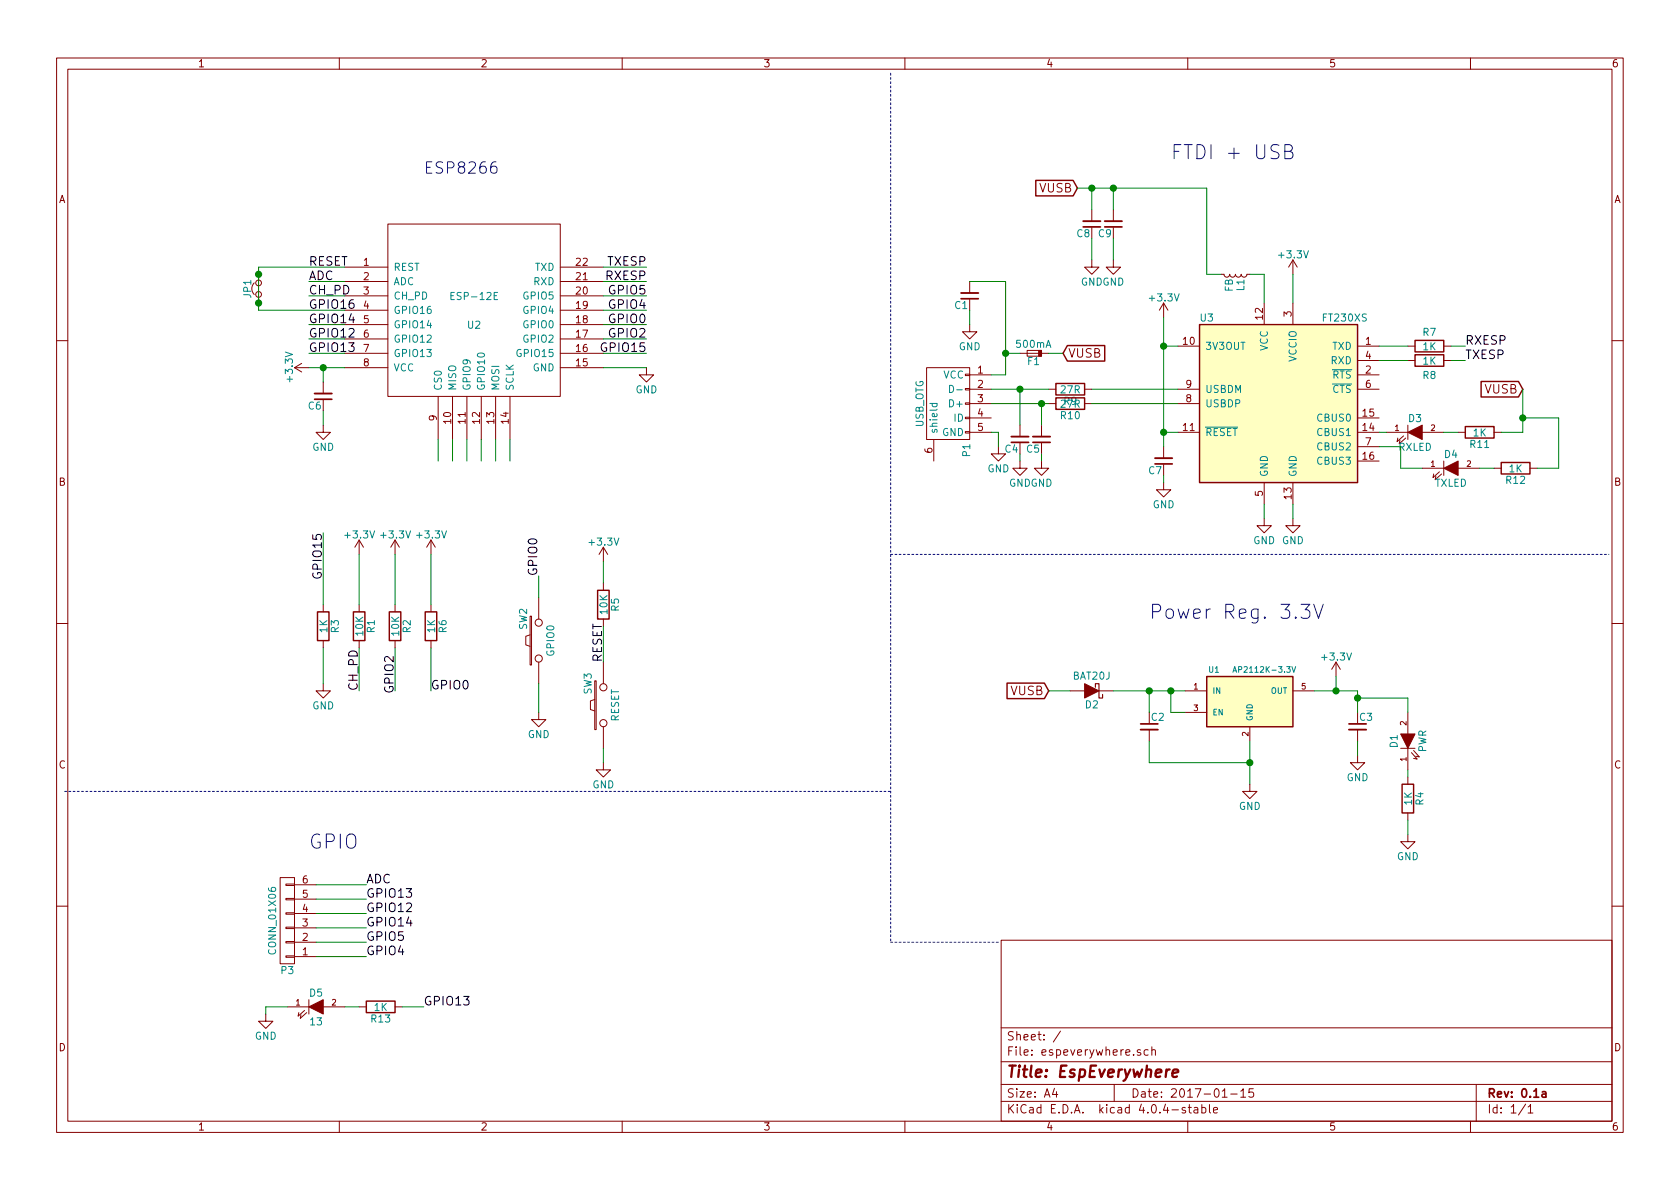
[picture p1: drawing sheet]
EESchema Schematic File Version 2
LIBS:power
LIBS:device
LIBS:transistors
LIBS:conn
LIBS:linear
LIBS:regul
LIBS:74xx
LIBS:cmos4000
LIBS:adc-dac
LIBS:memory
LIBS:xilinx
LIBS:microcontrollers
LIBS:dsp
LIBS:microchip
LIBS:analog_switches
LIBS:motorola
LIBS:texas
LIBS:intel
LIBS:audio
LIBS:interface
LIBS:digital-audio
LIBS:philips
LIBS:display
LIBS:cypress
LIBS:siliconi
LIBS:opto
LIBS:atmel
LIBS:contrib
LIBS:valves
LIBS:ws2812b
LIBS:ESP8266
LIBS:ftdi
LIBS:espeverywhere-cache
EELAYER 25 0
EELAYER END
$Descr A4 11693 8268
encoding utf-8
Sheet 1 1
Title "EspEverywhere"
Date "2017-01-15"
Rev "0.1a"
Comp ""
Comment1 ""
Comment2 ""
Comment3 ""
Comment4 ""
$EndDescr
$Comp
L ESP-12E U2
U 1 1
P 3300 2150
F 0 "U2" H 3300 2050 50  0000 C CNN
F 1 "ESP-12E" H 3300 2250 50  0000 C CNN
F 2 "ESP8266:ESP-12E" H 3300 2150 50  0001 C CNN
F 3 "" H 3300 2150 50  0001 C CNN
	1    3300 2150
	1    0    0    -1  
$EndComp
$Comp
L SW_PUSH SW2
U 1 1
P 3750 4450
F 0 "SW2" H 3900 4560 50  0000 C CNN
F 1 "GPIO0" H 3750 4370 50  0000 C CNN
F 2 "idlehands_footprints:PTS-LFS" H 3750 4450 50  0001 C CNN
F 3 "" H 3750 4450 50  0000 C CNN
F 4 "CKN9112CT-ND" H 3750 4450 60  0001 C CNN "Digikey Part No."
	1    3750 4450
	0    -1   -1   0   
$EndComp
$Comp
L SW_PUSH SW3
U 1 1
P 4200 4900
F 0 "SW3" H 4350 5010 50  0000 C CNN
F 1 "RESET" H 4200 4820 50  0000 C CNN
F 2 "idlehands_footprints:PTS-LFS" H 4200 4900 50  0001 C CNN
F 3 "" H 4200 4900 50  0000 C CNN
F 4 "CKN9112CT-ND" H 4200 4900 60  0001 C CNN "Digikey Part No."
	1    4200 4900
	0    -1   -1   0   
$EndComp
$Comp
L R R1
U 1 1
P 2500 4350
F 0 "R1" V 2580 4350 50  0000 C CNN
F 1 "10K" V 2500 4350 50  0000 C CNN
F 2 "idlehands_footprints:R_0402_Hand" V 2430 4350 50  0001 C CNN
F 3 "" H 2500 4350 50  0000 C CNN
F 4 "311-10KJRCT-ND" V 2500 4350 60  0001 C CNN "Digikey Part No."
	1    2500 4350
	1    0    0    -1  
$EndComp
$Comp
L R R2
U 1 1
P 2750 4350
F 0 "R2" V 2830 4350 50  0000 C CNN
F 1 "10K" V 2750 4350 50  0000 C CNN
F 2 "idlehands_footprints:R_0402_Hand" V 2680 4350 50  0001 C CNN
F 3 "" H 2750 4350 50  0000 C CNN
F 4 "311-10KJRCT-ND" V 2750 4350 60  0001 C CNN "Digikey Part No."
	1    2750 4350
	1    0    0    -1  
$EndComp
$Comp
L R R5
U 1 1
P 4200 4200
F 0 "R5" V 4280 4200 50  0000 C CNN
F 1 "10K" V 4200 4200 50  0000 C CNN
F 2 "idlehands_footprints:R_0402_Hand" V 4130 4200 50  0001 C CNN
F 3 "" H 4200 4200 50  0000 C CNN
F 4 "311-10KJRCT-ND" V 4200 4200 60  0001 C CNN "Digikey Part No."
	1    4200 4200
	1    0    0    -1  
$EndComp
$Comp
L R R4
U 1 1
P 9800 5550
F 0 "R4" V 9880 5550 50  0000 C CNN
F 1 "1K" V 9800 5550 50  0000 C CNN
F 2 "idlehands_footprints:R_0402_Hand" V 9730 5550 50  0001 C CNN
F 3 "" H 9800 5550 50  0000 C CNN
F 4 "311-1.0KJRCT-ND" V 9800 5550 60  0001 C CNN "Digikey Part No."
	1    9800 5550
	1    0    0    -1  
$EndComp
$Comp
L LED D1
U 1 1
P 9800 5150
F 0 "D1" H 9800 5250 50  0000 C CNN
F 1 "PWR" H 9800 5050 50  0000 C CNN
F 2 "idlehands_footprints:Led_0603" H 9800 5150 50  0001 C CNN
F 3 "" H 9800 5150 50  0000 C CNN
F 4 "160-1447-1-ND" H 9800 5150 60  0001 C CNN "Digikey Part No."
	1    9800 5150
	0    -1   -1   0   
$EndComp
$Comp
L +3.3V #PWR01
U 1 1
P 4200 3900
F 0 "#PWR01" H 4200 3750 50  0001 C CNN
F 1 "+3.3V" H 4200 4040 50  0000 C CNN
F 2 "" H 4200 3900 60  0000 C CNN
F 3 "" H 4200 3900 60  0000 C CNN
	1    4200 3900
	1    0    0    -1  
$EndComp
$Comp
L +3.3V #PWR02
U 1 1
P 2500 3850
F 0 "#PWR02" H 2500 3700 50  0001 C CNN
F 1 "+3.3V" H 2500 3990 50  0000 C CNN
F 2 "" H 2500 3850 60  0000 C CNN
F 3 "" H 2500 3850 60  0000 C CNN
	1    2500 3850
	1    0    0    -1  
$EndComp
$Comp
L +3.3V #PWR03
U 1 1
P 2750 3850
F 0 "#PWR03" H 2750 3700 50  0001 C CNN
F 1 "+3.3V" H 2750 3990 50  0000 C CNN
F 2 "" H 2750 3850 60  0000 C CNN
F 3 "" H 2750 3850 60  0000 C CNN
	1    2750 3850
	1    0    0    -1  
$EndComp
$Comp
L GND #PWR04
U 1 1
P 3750 4950
F 0 "#PWR04" H 3750 4700 50  0001 C CNN
F 1 "GND" H 3750 4800 50  0000 C CNN
F 2 "" H 3750 4950 60  0000 C CNN
F 3 "" H 3750 4950 60  0000 C CNN
	1    3750 4950
	1    0    0    -1  
$EndComp
$Comp
L GND #PWR05
U 1 1
P 4200 5300
F 0 "#PWR05" H 4200 5050 50  0001 C CNN
F 1 "GND" H 4200 5150 50  0000 C CNN
F 2 "" H 4200 5300 60  0000 C CNN
F 3 "" H 4200 5300 60  0000 C CNN
	1    4200 5300
	1    0    0    -1  
$EndComp
Text Label 3750 4000 1    60   ~ 0
GPIO0
Text Label 4200 4600 1    60   ~ 0
RESET
Text Label 2750 4550 3    60   ~ 0
GPIO2
Text Label 2500 4800 1    60   ~ 0
CH_PD
$Comp
L CONN_01X06 P3
U 1 1
P 2000 6400
F 0 "P3" H 2000 6750 50  0000 C CNN
F 1 "CONN_01X06" V 2100 6400 50  0000 C CNN
F 2 "Connectors_JST_SH:Connectors_JST_SM06B-SRSS-TB" H 2000 6400 50  0001 C CNN
F 3 "" H 2000 6400 50  0000 C CNN
F 4 "455-1806-1-ND" H 2000 6400 60  0001 C CNN "Digikey Part No."
	1    2000 6400
	-1   0    0    1   
$EndComp
Text Label 2150 1850 0    60   ~ 0
RESET
Text Label 2150 1950 0    60   ~ 0
ADC
Text Label 2150 2050 0    60   ~ 0
CH_PD
Text Label 2150 2150 0    60   ~ 0
GPIO16
Text Label 2150 2250 0    60   ~ 0
GPIO14
Text Label 2150 2350 0    60   ~ 0
GPIO12
Text Label 2150 2450 0    60   ~ 0
GPIO13
$Comp
L +3.3V #PWR06
U 1 1
P 2150 2550
F 0 "#PWR06" H 2150 2400 50  0001 C CNN
F 1 "+3.3V" H 2150 2690 50  0000 C CNN
F 2 "" H 2150 2550 60  0000 C CNN
F 3 "" H 2150 2550 60  0000 C CNN
	1    2150 2550
	0    -1   -1   0   
$EndComp
Text Label 4500 1850 2    60   ~ 0
TXESP
Text Label 4500 1950 2    60   ~ 0
RXESP
Text Label 4500 2050 2    60   ~ 0
GPIO5
Text Label 4500 2250 2    60   ~ 0
GPIO0
Text Label 4500 2350 2    60   ~ 0
GPIO2
Text Label 4500 2450 2    60   ~ 0
GPIO15
$Comp
L GND #PWR07
U 1 1
P 4500 2550
F 0 "#PWR07" H 4500 2300 50  0001 C CNN
F 1 "GND" H 4500 2400 50  0000 C CNN
F 2 "" H 4500 2550 60  0000 C CNN
F 3 "" H 4500 2550 60  0000 C CNN
	1    4500 2550
	1    0    0    -1  
$EndComp
$Comp
L R R3
U 1 1
P 2250 4350
F 0 "R3" V 2330 4350 50  0000 C CNN
F 1 "1K" V 2250 4350 50  0000 C CNN
F 2 "idlehands_footprints:R_0402_Hand" V 2180 4350 50  0001 C CNN
F 3 "" H 2250 4350 50  0000 C CNN
F 4 "311-1.0KJRCT-ND" V 2250 4350 60  0001 C CNN "Digikey Part No."
	1    2250 4350
	1    0    0    -1  
$EndComp
$Comp
L Jumper_NC_Small JP1
U 1 1
P 1800 2000
F 0 "JP1" H 1800 2080 50  0000 C CNN
F 1 "Jumper_NC_Small" H 1810 1940 50  0001 C CNN
F 2 "idlehands_footprints:SOLDER-JUMPER_1-WAY-CLOSED" H 1800 2000 50  0001 C CNN
F 3 "" H 1800 2000 50  0000 C CNN
	1    1800 2000
	0    -1   -1   0   
$EndComp
$Comp
L R R6
U 1 1
P 3000 4350
F 0 "R6" V 3080 4350 50  0000 C CNN
F 1 "1K" V 3000 4350 50  0000 C CNN
F 2 "idlehands_footprints:R_0402_Hand" V 2930 4350 50  0001 C CNN
F 3 "" H 3000 4350 50  0000 C CNN
F 4 "311-1.0KJRCT-ND" V 3000 4350 60  0001 C CNN "Digikey Part No."
	1    3000 4350
	1    0    0    -1  
$EndComp
Text Label 3000 4800 0    60   ~ 0
GPIO0
$Comp
L +3.3V #PWR08
U 1 1
P 3000 3850
F 0 "#PWR08" H 3000 3700 50  0001 C CNN
F 1 "+3.3V" H 3000 3990 50  0000 C CNN
F 2 "" H 3000 3850 60  0000 C CNN
F 3 "" H 3000 3850 60  0000 C CNN
	1    3000 3850
	1    0    0    -1  
$EndComp
Text Label 4500 2150 2    60   ~ 0
GPIO4
$Comp
L GND #PWR09
U 1 1
P 2250 4750
F 0 "#PWR09" H 2250 4500 50  0001 C CNN
F 1 "GND" H 2250 4600 50  0000 C CNN
F 2 "" H 2250 4750 60  0000 C CNN
F 3 "" H 2250 4750 60  0000 C CNN
	1    2250 4750
	1    0    0    -1  
$EndComp
Text Label 2250 3700 3    60   ~ 0
GPIO15
$Comp
L AP2112K-3.3V U1
U 1 1
P 8700 4850
F 0 "U1" H 8450 5050 40  0000 C CNN
F 1 "AP2112K-3.3V" H 8800 5050 40  0000 C CNN
F 2 "TO_SOT_Packages_SMD:SOT-23-5" H 8700 4950 35  0001 C CIN
F 3 "" H 8700 4850 60  0000 C CNN
F 4 "AP2112K-3.3TRG1DICT-ND" H 8700 4850 60  0001 C CNN "Digikey Part No."
	1    8700 4850
	1    0    0    -1  
$EndComp
$Comp
L C_Small C2
U 1 1
P 8000 5050
F 0 "C2" H 8010 5120 50  0000 L CNN
F 1 "1uF" H 8010 4970 50  0001 L CNN
F 2 "project_footprints:C_0402_Hand" H 8000 5050 60  0001 C CNN
F 3 "" H 8000 5050 60  0000 C CNN
F 4 "490-1320-1-ND" H 8000 5050 60  0001 C CNN "Digikey Part No."
	1    8000 5050
	1    0    0    -1  
$EndComp
$Comp
L GND #PWR010
U 1 1
P 8700 5450
F 0 "#PWR010" H 8700 5200 50  0001 C CNN
F 1 "GND" H 8700 5300 50  0000 C CNN
F 2 "" H 8700 5450 60  0000 C CNN
F 3 "" H 8700 5450 60  0000 C CNN
	1    8700 5450
	1    0    0    -1  
$EndComp
$Comp
L +3.3V #PWR011
U 1 1
P 9300 4700
F 0 "#PWR011" H 9300 4550 50  0001 C CNN
F 1 "+3.3V" H 9300 4840 50  0000 C CNN
F 2 "" H 9300 4700 60  0000 C CNN
F 3 "" H 9300 4700 60  0000 C CNN
	1    9300 4700
	1    0    0    -1  
$EndComp
$Comp
L C_Small C3
U 1 1
P 9450 5050
F 0 "C3" H 9460 5120 50  0000 L CNN
F 1 "2.2uF" H 9460 4970 50  0001 L CNN
F 2 "project_footprints:C_0402_Hand" H 9450 5050 60  0001 C CNN
F 3 "" H 9450 5050 60  0000 C CNN
F 4 "490-10451-1-ND" H 9450 5050 60  0001 C CNN "Digikey Part No."
	1    9450 5050
	1    0    0    -1  
$EndComp
$Comp
L GND #PWR012
U 1 1
P 9450 5250
F 0 "#PWR012" H 9450 5000 50  0001 C CNN
F 1 "GND" H 9450 5100 50  0000 C CNN
F 2 "" H 9450 5250 60  0000 C CNN
F 3 "" H 9450 5250 60  0000 C CNN
	1    9450 5250
	1    0    0    -1  
$EndComp
$Comp
L FP_Small F1
U 1 1
P 7200 2450
F 0 "F1" H 7160 2510 50  0000 L CNN
F 1 "500mA" H 7080 2390 50  0000 L CNN
F 2 "idlehands_footprints:c_1206" H 7200 2450 50  0001 C CNN
F 3 "" H 7200 2450 50  0000 C CNN
F 4 "507-1802-1-ND" H 7200 2450 60  0001 C CNN "Digikey Part No."
	1    7200 2450
	-1   0    0    1   
$EndComp
Text GLabel 7400 2450 2    60   Input ~ 0
VUSB
$Comp
L FT230XS U3
U 1 1
P 8900 2800
F 0 "U3" H 8350 3400 50  0000 L CNN
F 1 "FT230XS" H 9200 3400 50  0000 L CNN
F 2 "Housings_SSOP:SSOP-16_3.9x4.9mm_Pitch0.635mm" H 8900 2800 50  0001 C CNN
F 3 "" H 8900 2800 50  0000 C CNN
F 4 "768-1135-1-ND" H 8900 2800 60  0001 C CNN "Digikey Part No."
	1    8900 2800
	1    0    0    -1  
$EndComp
$Comp
L R R9
U 1 1
P 7450 2700
F 0 "R9" V 7530 2700 50  0000 C CNN
F 1 "27R" V 7450 2700 50  0000 C CNN
F 2 "idlehands_footprints:R_0402_Hand" V 7380 2700 50  0001 C CNN
F 3 "" H 7450 2700 50  0000 C CNN
F 4 "311-27JRCT-ND" V 7450 2700 60  0001 C CNN "Digikey Part No."
	1    7450 2700
	0    1    1    0   
$EndComp
$Comp
L R R10
U 1 1
P 7450 2800
F 0 "R10" V 7530 2800 50  0000 C CNN
F 1 "27R" V 7450 2800 50  0000 C CNN
F 2 "idlehands_footprints:R_0402_Hand" V 7380 2800 50  0001 C CNN
F 3 "" H 7450 2800 50  0000 C CNN
F 4 "311-27JRCT-ND" V 7450 2800 60  0001 C CNN "Digikey Part No."
	1    7450 2800
	0    1    1    0   
$EndComp
$Comp
L C_Small C4
U 1 1
P 7100 3050
F 0 "C4" H 7110 3120 50  0000 L CNN
F 1 "47pF" H 7110 2970 50  0001 L CNN
F 2 "project_footprints:C_0402_Hand" H 7100 3050 60  0001 C CNN
F 3 "" H 7100 3050 60  0000 C CNN
F 4 "490-6241-1-ND" H 7100 3050 60  0001 C CNN "Digikey Part No."
	1    7100 3050
	-1   0    0    1   
$EndComp
$Comp
L C_Small C5
U 1 1
P 7250 3050
F 0 "C5" H 7260 3120 50  0000 L CNN
F 1 "47pF" H 7260 2970 50  0001 L CNN
F 2 "project_footprints:C_0402_Hand" H 7250 3050 60  0001 C CNN
F 3 "" H 7250 3050 60  0000 C CNN
F 4 "490-6241-1-ND" H 7250 3050 60  0001 C CNN "Digikey Part No."
	1    7250 3050
	-1   0    0    1   
$EndComp
$Comp
L GND #PWR013
U 1 1
P 7100 3200
F 0 "#PWR013" H 7100 2950 50  0001 C CNN
F 1 "GND" H 7100 3050 50  0000 C CNN
F 2 "" H 7100 3200 60  0000 C CNN
F 3 "" H 7100 3200 60  0000 C CNN
	1    7100 3200
	1    0    0    -1  
$EndComp
$Comp
L GND #PWR014
U 1 1
P 7250 3200
F 0 "#PWR014" H 7250 2950 50  0001 C CNN
F 1 "GND" H 7250 3050 50  0000 C CNN
F 2 "" H 7250 3200 60  0000 C CNN
F 3 "" H 7250 3200 60  0000 C CNN
	1    7250 3200
	1    0    0    -1  
$EndComp
$Comp
L GND #PWR015
U 1 1
P 6950 3100
F 0 "#PWR015" H 6950 2850 50  0001 C CNN
F 1 "GND" H 6950 2950 50  0000 C CNN
F 2 "" H 6950 3100 60  0000 C CNN
F 3 "" H 6950 3100 60  0000 C CNN
	1    6950 3100
	1    0    0    -1  
$EndComp
$Comp
L C_Small C1
U 1 1
P 6750 2050
F 0 "C1" H 6760 2120 50  0000 L CNN
F 1 "0.1uF" H 6760 1970 50  0001 L CNN
F 2 "project_footprints:C_0402_Hand" H 6750 2050 60  0001 C CNN
F 3 "" H 6750 2050 60  0000 C CNN
F 4 "490-6328-1-ND" H 6750 2050 60  0001 C CNN "Digikey Part No."
	1    6750 2050
	-1   0    0    1   
$EndComp
$Comp
L GND #PWR016
U 1 1
P 6750 2250
F 0 "#PWR016" H 6750 2000 50  0001 C CNN
F 1 "GND" H 6750 2100 50  0000 C CNN
F 2 "" H 6750 2250 60  0000 C CNN
F 3 "" H 6750 2250 60  0000 C CNN
	1    6750 2250
	1    0    0    -1  
$EndComp
Text GLabel 7500 1300 0    60   Input ~ 0
VUSB
$Comp
L +3.3V #PWR017
U 1 1
P 8100 2200
F 0 "#PWR017" H 8100 2050 50  0001 C CNN
F 1 "+3.3V" H 8100 2340 50  0000 C CNN
F 2 "" H 8100 2200 60  0000 C CNN
F 3 "" H 8100 2200 60  0000 C CNN
	1    8100 2200
	1    0    0    -1  
$EndComp
$Comp
L C_Small C7
U 1 1
P 8100 3200
F 0 "C7" H 8110 3270 50  0000 L CNN
F 1 "0.1uF" H 8110 3120 50  0001 L CNN
F 2 "project_footprints:C_0402_Hand" H 8100 3200 60  0001 C CNN
F 3 "" H 8100 3200 60  0000 C CNN
F 4 "490-6328-1-ND" H 8100 3200 60  0001 C CNN "Digikey Part No."
	1    8100 3200
	-1   0    0    1   
$EndComp
$Comp
L GND #PWR018
U 1 1
P 8100 3350
F 0 "#PWR018" H 8100 3100 50  0001 C CNN
F 1 "GND" H 8100 3200 50  0000 C CNN
F 2 "" H 8100 3350 60  0000 C CNN
F 3 "" H 8100 3350 60  0000 C CNN
	1    8100 3350
	1    0    0    -1  
$EndComp
$Comp
L +3.3V #PWR019
U 1 1
P 9000 1900
F 0 "#PWR019" H 9000 1750 50  0001 C CNN
F 1 "+3.3V" H 9000 2040 50  0000 C CNN
F 2 "" H 9000 1900 60  0000 C CNN
F 3 "" H 9000 1900 60  0000 C CNN
	1    9000 1900
	1    0    0    -1  
$EndComp
Text Label 10200 2400 0    60   ~ 0
RXESP
Text Label 10200 2500 0    60   ~ 0
TXESP
$Comp
L GND #PWR020
U 1 1
P 8800 3600
F 0 "#PWR020" H 8800 3350 50  0001 C CNN
F 1 "GND" H 8800 3450 50  0000 C CNN
F 2 "" H 8800 3600 60  0000 C CNN
F 3 "" H 8800 3600 60  0000 C CNN
	1    8800 3600
	1    0    0    -1  
$EndComp
$Comp
L GND #PWR021
U 1 1
P 9000 3600
F 0 "#PWR021" H 9000 3350 50  0001 C CNN
F 1 "GND" H 9000 3450 50  0000 C CNN
F 2 "" H 9000 3600 60  0000 C CNN
F 3 "" H 9000 3600 60  0000 C CNN
	1    9000 3600
	1    0    0    -1  
$EndComp
$Comp
L R R7
U 1 1
P 9950 2400
F 0 "R7" V 9850 2400 50  0000 C CNN
F 1 "1K" V 9950 2400 50  0000 C CNN
F 2 "idlehands_footprints:R_0402_Hand" V 9880 2400 50  0001 C CNN
F 3 "" H 9950 2400 50  0000 C CNN
F 4 "311-1.0KJRCT-ND" V 9950 2400 60  0001 C CNN "Digikey Part No."
	1    9950 2400
	0    1    1    0   
$EndComp
$Comp
L R R8
U 1 1
P 9950 2500
F 0 "R8" V 10050 2500 50  0000 C CNN
F 1 "1K" V 9950 2500 50  0000 C CNN
F 2 "idlehands_footprints:R_0402_Hand" V 9880 2500 50  0001 C CNN
F 3 "" H 9950 2500 50  0000 C CNN
F 4 "311-1.0KJRCT-ND" V 9950 2500 60  0001 C CNN "Digikey Part No."
	1    9950 2500
	0    1    1    0   
$EndComp
Text Label 2550 6150 0    60   ~ 0
ADC
Text Label 2550 6450 0    60   ~ 0
GPIO14
Text Label 2550 6350 0    60   ~ 0
GPIO12
Text Label 2550 6250 0    60   ~ 0
GPIO13
Text Label 2550 6650 0    60   ~ 0
GPIO4
Text Label 2550 6550 0    60   ~ 0
GPIO5
$Comp
L D_Schottky D2
U 1 1
P 7600 4800
F 0 "D2" H 7600 4900 50  0000 C CNN
F 1 "BAT20J" H 7600 4700 50  0000 C CNN
F 2 "project_footprints:sod323" H 7600 4800 60  0001 C CNN
F 3 "" H 7600 4800 60  0000 C CNN
F 4 "497-3381-1-ND" H 7600 4800 60  0001 C CNN "Digikey Part No."
	1    7600 4800
	-1   0    0    1   
$EndComp
Text GLabel 7300 4800 0    60   Input ~ 0
VUSB
$Comp
L C_Small C6
U 1 1
P 2250 2750
F 0 "C6" H 2260 2820 50  0000 L CNN
F 1 "10uF" H 2260 2670 50  0001 L CNN
F 2 "project_footprints:C_0402_Hand" H 2250 2750 60  0001 C CNN
F 3 "" H 2250 2750 60  0000 C CNN
F 4 "490-1718-1-ND" H 2250 2750 60  0001 C CNN "Digikey Part No."
	1    2250 2750
	-1   0    0    1   
$EndComp
$Comp
L GND #PWR022
U 1 1
P 2250 2950
F 0 "#PWR022" H 2250 2700 50  0001 C CNN
F 1 "GND" H 2250 2800 50  0000 C CNN
F 2 "" H 2250 2950 60  0000 C CNN
F 3 "" H 2250 2950 60  0000 C CNN
	1    2250 2950
	1    0    0    -1  
$EndComp
$Comp
L GND #PWR023
U 1 1
P 9800 5800
F 0 "#PWR023" H 9800 5550 50  0001 C CNN
F 1 "GND" H 9800 5650 50  0000 C CNN
F 2 "" H 9800 5800 60  0000 C CNN
F 3 "" H 9800 5800 60  0000 C CNN
	1    9800 5800
	1    0    0    -1  
$EndComp
$Comp
L L_Small L1
U 1 1
P 8600 1900
F 0 "L1" H 8630 1940 50  0000 L CNN
F 1 "FB" H 8630 1860 50  0000 L CNN
F 2 "Resistors_SMD:R_0805_HandSoldering" H 8600 1900 50  0001 C CNN
F 3 "" H 8600 1900 50  0000 C CNN
F 4 "240-2390-1-ND" H 8600 1900 60  0001 C CNN "Digikey Part No."
	1    8600 1900
	0    1    1    0   
$EndComp
$Comp
L C_Small C8
U 1 1
P 7600 1550
F 0 "C8" H 7610 1620 50  0000 L CNN
F 1 "0.1uF" H 7610 1470 50  0001 L CNN
F 2 "project_footprints:C_0402_Hand" H 7600 1550 60  0001 C CNN
F 3 "" H 7600 1550 60  0000 C CNN
F 4 "490-6328-1-ND" H 7600 1550 60  0001 C CNN "Digikey Part No."
	1    7600 1550
	-1   0    0    1   
$EndComp
$Comp
L C_Small C9
U 1 1
P 7750 1550
F 0 "C9" H 7760 1620 50  0000 L CNN
F 1 "10uF" H 7760 1470 50  0001 L CNN
F 2 "project_footprints:C_0402_Hand" H 7750 1550 60  0001 C CNN
F 3 "" H 7750 1550 60  0000 C CNN
F 4 "490-1718-1-ND" H 7750 1550 60  0001 C CNN "Digikey Part No."
	1    7750 1550
	-1   0    0    1   
$EndComp
$Comp
L GND #PWR024
U 1 1
P 7600 1800
F 0 "#PWR024" H 7600 1550 50  0001 C CNN
F 1 "GND" H 7600 1650 50  0000 C CNN
F 2 "" H 7600 1800 60  0000 C CNN
F 3 "" H 7600 1800 60  0000 C CNN
	1    7600 1800
	1    0    0    -1  
$EndComp
$Comp
L GND #PWR025
U 1 1
P 7750 1800
F 0 "#PWR025" H 7750 1550 50  0001 C CNN
F 1 "GND" H 7750 1650 50  0000 C CNN
F 2 "" H 7750 1800 60  0000 C CNN
F 3 "" H 7750 1800 60  0000 C CNN
	1    7750 1800
	1    0    0    -1  
$EndComp
$Comp
L R R11
U 1 1
P 10300 3000
F 0 "R11" V 10380 3000 50  0000 C CNN
F 1 "1K" V 10300 3000 50  0000 C CNN
F 2 "idlehands_footprints:R_0402_Hand" V 10230 3000 50  0001 C CNN
F 3 "" H 10300 3000 50  0000 C CNN
F 4 "311-1.0KJRCT-ND" V 10300 3000 60  0001 C CNN "Digikey Part No."
	1    10300 3000
	0    1    1    0   
$EndComp
$Comp
L LED D3
U 1 1
P 9850 3000
F 0 "D3" H 9850 3100 50  0000 C CNN
F 1 "RXLED" H 9850 2900 50  0000 C CNN
F 2 "idlehands_footprints:Led_0603" H 9850 3000 50  0001 C CNN
F 3 "" H 9850 3000 50  0000 C CNN
F 4 "160-1448-1-ND" H 9850 3000 60  0001 C CNN "Digikey Part No."
	1    9850 3000
	1    0    0    -1  
$EndComp
$Comp
L R R12
U 1 1
P 10550 3250
F 0 "R12" V 10630 3250 50  0000 C CNN
F 1 "1K" V 10550 3250 50  0000 C CNN
F 2 "idlehands_footprints:R_0402_Hand" V 10480 3250 50  0001 C CNN
F 3 "" H 10550 3250 50  0000 C CNN
F 4 "311-1.0KJRCT-ND" V 10550 3250 60  0001 C CNN "Digikey Part No."
	1    10550 3250
	0    1    1    0   
$EndComp
$Comp
L LED D4
U 1 1
P 10100 3250
F 0 "D4" H 10100 3350 50  0000 C CNN
F 1 "TXLED" H 10100 3150 50  0000 C CNN
F 2 "idlehands_footprints:Led_0603" H 10100 3250 50  0001 C CNN
F 3 "" H 10100 3250 50  0000 C CNN
F 4 "160-1446-1-ND" H 10100 3250 60  0001 C CNN "Digikey Part No."
	1    10100 3250
	1    0    0    -1  
$EndComp
Text GLabel 10600 2700 0    60   Input ~ 0
VUSB
$Comp
L USB_OTG P1
U 1 1
P 6600 2800
F 0 "P1" H 6925 2675 50  0000 C CNN
F 1 "USB_OTG" H 6600 3000 50  0000 C CNN
F 2 "" V 6550 2700 50  0000 C CNN
F 3 "" V 6550 2700 50  0000 C CNN
F 4 "609-4618-1-ND" H 6600 2800 60  0001 C CNN "Digikey Part No."
	1    6600 2800
	0    -1   1    0   
$EndComp
Wire Wire Line
	1800 1850 2400 1850
Wire Wire Line
	2400 1950 2150 1950
Wire Wire Line
	2400 2050 2150 2050
Wire Wire Line
	1800 2150 2400 2150
Wire Wire Line
	2400 2250 2150 2250
Wire Wire Line
	2400 2350 2150 2350
Wire Wire Line
	2400 2450 2150 2450
Wire Wire Line
	2150 2550 2250 2550
Wire Wire Line
	2250 2550 2400 2550
Wire Wire Line
	4200 2550 4500 2550
Wire Wire Line
	4200 2450 4500 2450
Wire Wire Line
	4200 2350 4500 2350
Wire Wire Line
	4200 2250 4500 2250
Wire Wire Line
	4200 2150 4500 2150
Wire Wire Line
	4200 2050 4500 2050
Wire Wire Line
	4200 1950 4500 1950
Wire Wire Line
	4200 1850 4500 1850
Wire Wire Line
	9800 4850 9800 4950
Wire Wire Line
	9800 5350 9800 5400
Wire Wire Line
	3750 4150 3750 4000
Wire Wire Line
	3750 4750 3750 4950
Wire Wire Line
	4200 5200 4200 5300
Wire Wire Line
	4200 4350 4200 4600
Wire Wire Line
	4200 4050 4200 3900
Wire Wire Line
	2250 4200 2250 3700
Wire Wire Line
	2500 4200 2500 3850
Wire Wire Line
	2750 4200 2750 3850
Wire Wire Line
	2250 4500 2250 4750
Wire Wire Line
	2500 4500 2500 4800
Wire Wire Line
	2750 4500 2750 4800
Wire Wire Line
	2200 6250 2550 6250
Wire Wire Line
	2200 6350 2550 6350
Wire Wire Line
	2200 6450 2550 6450
Wire Wire Line
	2200 6550 2550 6550
Wire Wire Line
	2200 6650 2550 6650
Wire Wire Line
	3050 3050 3050 3200
Wire Wire Line
	3150 3050 3150 3200
Wire Wire Line
	3250 3050 3250 3200
Wire Wire Line
	3350 3050 3350 3200
Wire Wire Line
	3450 3050 3450 3200
Wire Wire Line
	3550 3050 3550 3200
Wire Wire Line
	2250 2550 2250 2650
Connection ~ 2250 2550
Wire Wire Line
	1800 1850 1800 1900
Wire Wire Line
	1800 1900 1800 2100
Wire Wire Line
	1800 2100 1800 2150
Wire Wire Line
	3000 4800 3000 4500
Wire Wire Line
	3000 4200 3000 3850
Connection ~ 1800 1900
Connection ~ 1800 2100
Wire Wire Line
	7750 4800 8000 4800
Wire Wire Line
	8000 4800 8150 4800
Wire Wire Line
	8150 4800 8250 4800
Wire Wire Line
	8250 4950 8150 4950
Wire Wire Line
	8150 4950 8150 4800
Connection ~ 8150 4800
Wire Wire Line
	8000 4950 8000 4800
Connection ~ 8000 4800
Wire Wire Line
	8700 5150 8700 5300
Wire Wire Line
	8700 5300 8700 5450
Wire Wire Line
	8000 5150 8000 5300
Wire Wire Line
	8000 5300 8700 5300
Connection ~ 8700 5300
Wire Wire Line
	9150 4800 9300 4800
Wire Wire Line
	9300 4800 9450 4800
Wire Wire Line
	9450 4800 9450 4850
Wire Wire Line
	9450 4850 9450 4950
Wire Wire Line
	9450 5250 9450 5150
Wire Wire Line
	9300 4800 9300 4700
Connection ~ 9300 4800
Wire Wire Line
	7000 2600 6900 2600
Wire Wire Line
	7000 1950 7000 2450
Wire Wire Line
	7000 2450 7000 2600
Wire Wire Line
	7000 2450 7100 2450
Wire Wire Line
	7300 2450 7400 2450
Wire Wire Line
	6900 2700 7100 2700
Wire Wire Line
	7100 2700 7300 2700
Wire Wire Line
	7600 2700 8200 2700
Wire Wire Line
	6900 2800 7250 2800
Wire Wire Line
	7250 2800 7300 2800
Wire Wire Line
	7600 2800 8200 2800
Wire Wire Line
	7100 2700 7100 2950
Connection ~ 7100 2700
Wire Wire Line
	7250 2800 7250 2950
Connection ~ 7250 2800
Wire Wire Line
	7100 3150 7100 3200
Wire Wire Line
	7250 3150 7250 3200
Wire Wire Line
	7000 1950 6750 1950
Connection ~ 7000 2450
Wire Wire Line
	6750 2250 6750 2150
Wire Wire Line
	8200 2400 8100 2400
Wire Wire Line
	8100 2200 8100 2400
Wire Wire Line
	8100 2400 8100 3000
Wire Wire Line
	8100 3000 8100 3100
Wire Wire Line
	8800 2100 8800 1900
Wire Wire Line
	8800 1900 8700 1900
Wire Wire Line
	8100 3000 8200 3000
Connection ~ 8100 2400
Connection ~ 8100 3000
Wire Wire Line
	8100 3300 8100 3350
Wire Wire Line
	9000 2100 9000 1900
Wire Wire Line
	9600 2400 9800 2400
Wire Wire Line
	9600 2500 9800 2500
Wire Wire Line
	9000 3500 9000 3600
Wire Wire Line
	8800 3500 8800 3600
Wire Wire Line
	10100 2400 10200 2400
Wire Wire Line
	10100 2500 10200 2500
Wire Wire Line
	2200 6150 2550 6150
Wire Wire Line
	7450 4800 7300 4800
Wire Wire Line
	2250 2950 2250 2850
Wire Wire Line
	9800 4850 9450 4850
Connection ~ 9450 4850
Wire Wire Line
	9800 5700 9800 5800
Wire Wire Line
	8500 1900 8400 1900
Wire Wire Line
	7500 1300 7600 1300
Wire Wire Line
	7600 1300 7750 1300
Wire Wire Line
	7750 1300 8400 1300
Wire Wire Line
	8400 1300 8400 1900
Wire Wire Line
	7600 1450 7600 1300
Connection ~ 7600 1300
Wire Wire Line
	7750 1450 7750 1300
Connection ~ 7750 1300
Wire Wire Line
	7600 1650 7600 1800
Wire Wire Line
	7750 1650 7750 1800
Wire Wire Line
	9650 3000 9600 3000
Wire Wire Line
	10050 3000 10150 3000
Wire Wire Line
	10600 3000 10450 3000
Wire Wire Line
	10600 2700 10600 2900
Wire Wire Line
	10600 2900 10600 3000
Wire Wire Line
	10300 3250 10400 3250
Wire Wire Line
	10700 3250 10850 3250
Wire Wire Line
	9600 3100 9750 3100
Wire Wire Line
	9750 3100 9750 3250
Wire Wire Line
	9750 3250 9900 3250
Wire Wire Line
	10850 3250 10850 2900
Wire Wire Line
	10850 2900 10600 2900
Connection ~ 10600 2900
Wire Wire Line
	6950 3100 6950 3000
Wire Wire Line
	6950 3000 6900 3000
$Comp
L R R13
U 1 1
P 2650 7000
F 0 "R13" V 2730 7000 50  0000 C CNN
F 1 "1K" V 2650 7000 50  0000 C CNN
F 2 "idlehands_footprints:R_0402_Hand" V 2580 7000 50  0001 C CNN
F 3 "" H 2650 7000 50  0000 C CNN
F 4 "311-1.0KJRCT-ND" V 2650 7000 60  0001 C CNN "Digikey Part No."
	1    2650 7000
	0    1    1    0   
$EndComp
$Comp
L LED D5
U 1 1
P 2200 7000
F 0 "D5" H 2200 7100 50  0000 C CNN
F 1 "13" H 2200 6900 50  0000 C CNN
F 2 "idlehands_footprints:Led_0603" H 2200 7000 50  0001 C CNN
F 3 "" H 2200 7000 50  0000 C CNN
F 4 "160-1446-1-ND" H 2200 7000 60  0001 C CNN "Digikey Part No."
	1    2200 7000
	1    0    0    -1  
$EndComp
Wire Wire Line
	2400 7000 2500 7000
Wire Wire Line
	2800 7000 2950 7000
Text Label 2950 7000 0    60   ~ 0
GPIO13
$Comp
L GND #PWR026
U 1 1
P 1850 7050
F 0 "#PWR026" H 1850 6800 50  0001 C CNN
F 1 "GND" H 1850 6900 50  0000 C CNN
F 2 "" H 1850 7050 60  0000 C CNN
F 3 "" H 1850 7050 60  0000 C CNN
	1    1850 7050
	1    0    0    -1  
$EndComp
Wire Wire Line
	2000 7000 1850 7000
Wire Wire Line
	1850 7000 1850 7050
Text Notes 2950 1200 0    79   ~ 0
ESP8266
Text Notes 8150 1100 0    98   ~ 0
FTDI + USB
Text Notes 2150 5900 0    98   ~ 0
GPIO\n
Text Notes 8000 4300 0    98   ~ 0
Power Reg. 3.3V
Wire Notes Line
	6200 500  6200 6550
Wire Notes Line
	6200 3850 11200 3850
Wire Notes Line
	6200 6550 6950 6550
Wire Notes Line
	450  5500 6200 5500
$EndSCHEMATC
